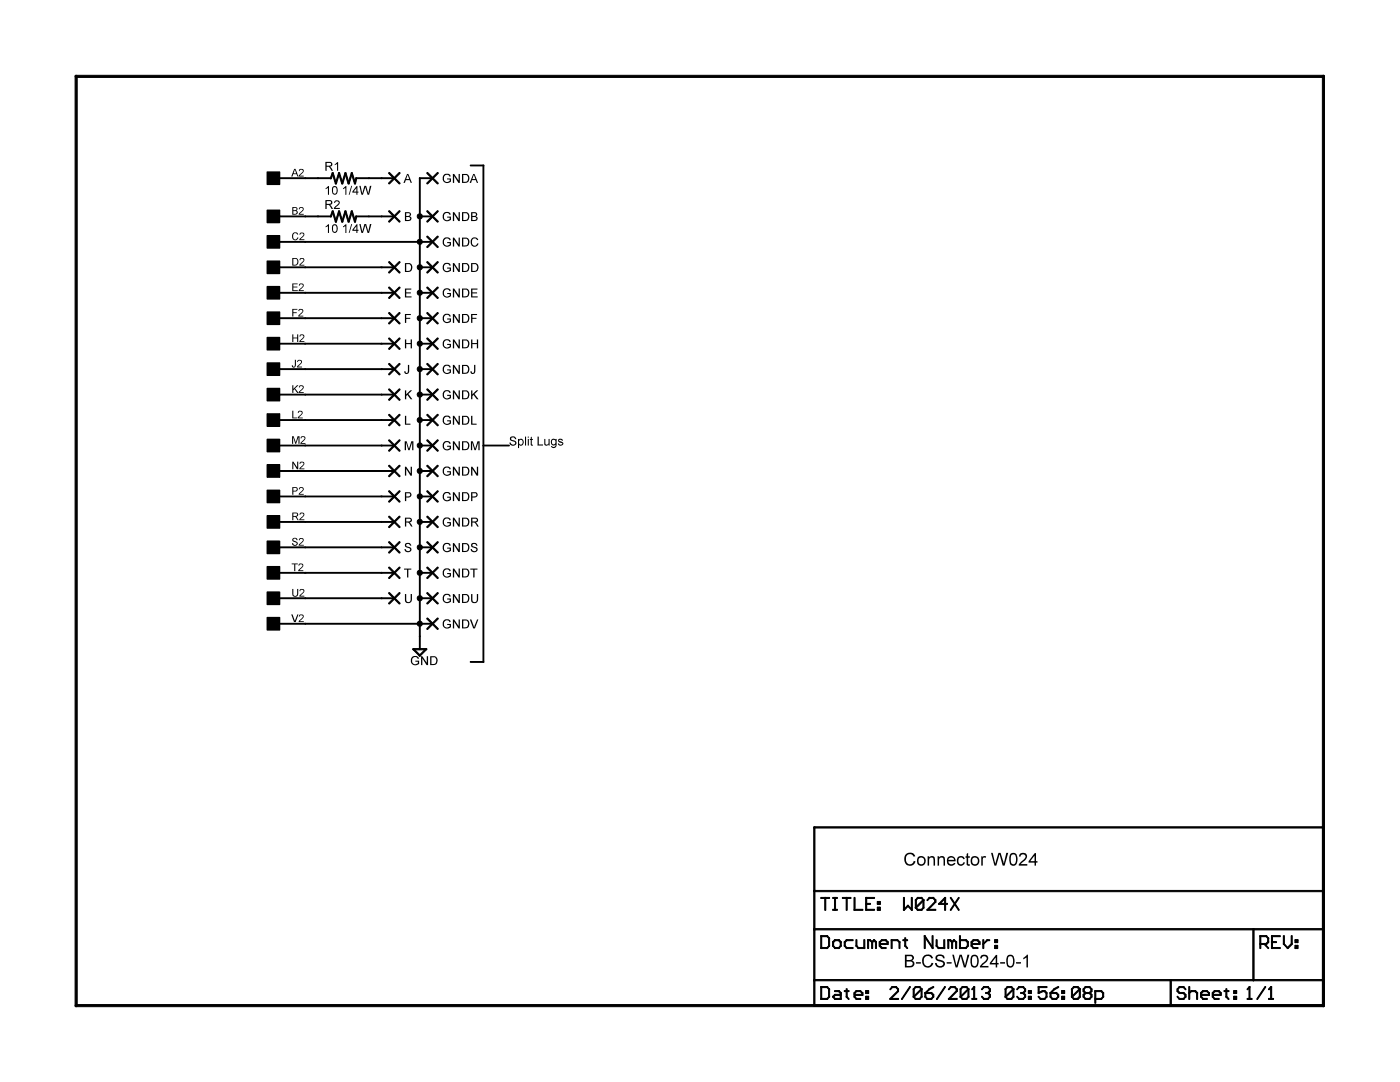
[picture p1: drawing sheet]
<?xml version="1.0" encoding="utf-8"?>
<!DOCTYPE eagle SYSTEM "eagle.dtd">
<eagle version="6.6.0">
<drawing>
<settings>
<setting alwaysvectorfont="no"/>
<setting verticaltext="up"/>
</settings>
<grid distance="0.1" unitdist="inch" unit="inch" style="lines" multiple="1" display="no" altdistance="0.01" altunitdist="inch" altunit="inch"/>
<schematic xreflabel="%F%N/%S.%C%R" xrefpart="/%S.%C%R">
<libraries>
<library name="frames">
<symbols>
<symbol name="LETTER_L">
<frame x1="0" y1="0" x2="248.92" y2="185.42" columns="12" rows="17" layer="94" border-left="no" border-top="no" border-right="no" border-bottom="no"/>
</symbol>
<symbol name="DOCFIELD">
<wire x1="0" y1="0" x2="71.12" y2="0" width="0.1016" layer="94"/>
<wire x1="101.6" y1="15.24" x2="87.63" y2="15.24" width="0.1016" layer="94"/>
<wire x1="0" y1="0" x2="0" y2="5.08" width="0.1016" layer="94"/>
<wire x1="0" y1="5.08" x2="71.12" y2="5.08" width="0.1016" layer="94"/>
<wire x1="0" y1="5.08" x2="0" y2="15.24" width="0.1016" layer="94"/>
<wire x1="101.6" y1="15.24" x2="101.6" y2="5.08" width="0.1016" layer="94"/>
<wire x1="71.12" y1="5.08" x2="71.12" y2="0" width="0.1016" layer="94"/>
<wire x1="71.12" y1="5.08" x2="87.63" y2="5.08" width="0.1016" layer="94"/>
<wire x1="71.12" y1="0" x2="101.6" y2="0" width="0.1016" layer="94"/>
<wire x1="87.63" y1="15.24" x2="87.63" y2="5.08" width="0.1016" layer="94"/>
<wire x1="87.63" y1="15.24" x2="0" y2="15.24" width="0.1016" layer="94"/>
<wire x1="87.63" y1="5.08" x2="101.6" y2="5.08" width="0.1016" layer="94"/>
<wire x1="101.6" y1="5.08" x2="101.6" y2="0" width="0.1016" layer="94"/>
<wire x1="0" y1="15.24" x2="0" y2="22.86" width="0.1016" layer="94"/>
<wire x1="101.6" y1="35.56" x2="0" y2="35.56" width="0.1016" layer="94"/>
<wire x1="101.6" y1="35.56" x2="101.6" y2="22.86" width="0.1016" layer="94"/>
<wire x1="0" y1="22.86" x2="101.6" y2="22.86" width="0.1016" layer="94"/>
<wire x1="0" y1="22.86" x2="0" y2="35.56" width="0.1016" layer="94"/>
<wire x1="101.6" y1="22.86" x2="101.6" y2="15.24" width="0.1016" layer="94"/>
<text x="1.27" y="1.27" size="2.54" layer="94">Date:</text>
<text x="12.7" y="1.27" size="2.54" layer="94">&gt;LAST_DATE_TIME</text>
<text x="72.39" y="1.27" size="2.54" layer="94">Sheet:</text>
<text x="86.36" y="1.27" size="2.54" layer="94">&gt;SHEET</text>
<text x="88.9" y="11.43" size="2.54" layer="94">REV:</text>
<text x="1.27" y="19.05" size="2.54" layer="94">TITLE:</text>
<text x="1.27" y="11.43" size="2.54" layer="94">Document Number:</text>
<text x="17.78" y="19.05" size="2.54" layer="94">&gt;DRAWING_NAME</text>
</symbol>
</symbols>
<devicesets>
<deviceset name="LETTER_L" prefix="FRAME" uservalue="yes">
<gates>
<gate name="G$1" symbol="LETTER_L" x="0" y="0"/>
<gate name="G$2" symbol="DOCFIELD" x="147.32" y="0" addlevel="must"/>
</gates>
<devices>
<device name="">
<technologies>
<technology name=""/>
</technologies>
</device>
</devices>
</deviceset>
</devicesets>
</library>
<library name="dec-con">
<symbols>
<symbol name="EDGE-RIGHT">
<rectangle x1="-5.08" y1="-1.27" x2="-2.54" y2="1.27" layer="94"/>
<pin name="1" x="2.54" y="0" visible="pad" length="middle" rot="R180"/>
</symbol>
<symbol name="PAD">
<wire x1="-1.016" y1="1.016" x2="1.016" y2="-1.016" width="0.254" layer="94"/>
<wire x1="-1.016" y1="-1.016" x2="1.016" y2="1.016" width="0.254" layer="94"/>
<text x="1.905" y="-0.9525" size="1.778" layer="95">&gt;NAME</text>
<pin name="P" x="-2.54" y="0" visible="off" length="short" direction="pas"/>
</symbol>
</symbols>
<devicesets>
<deviceset name="EDGE-1">
<gates>
<gate name="V2" symbol="EDGE-RIGHT" x="0" y="43.18" addlevel="always" swaplevel="1"/>
<gate name="U2" symbol="EDGE-RIGHT" x="0" y="38.1" addlevel="always" swaplevel="1"/>
<gate name="T2" symbol="EDGE-RIGHT" x="0" y="33.02" addlevel="always" swaplevel="1"/>
<gate name="S2" symbol="EDGE-RIGHT" x="0" y="27.94" addlevel="always" swaplevel="1"/>
<gate name="R2" symbol="EDGE-RIGHT" x="0" y="22.86" addlevel="always" swaplevel="1"/>
<gate name="P2" symbol="EDGE-RIGHT" x="0" y="17.78" addlevel="always" swaplevel="1"/>
<gate name="N2" symbol="EDGE-RIGHT" x="0" y="12.7" addlevel="always" swaplevel="1"/>
<gate name="M2" symbol="EDGE-RIGHT" x="0" y="7.62" addlevel="always" swaplevel="1"/>
<gate name="L2" symbol="EDGE-RIGHT" x="0" y="2.54" addlevel="always" swaplevel="1"/>
<gate name="K2" symbol="EDGE-RIGHT" x="0" y="-2.54" addlevel="always" swaplevel="1"/>
<gate name="J2" symbol="EDGE-RIGHT" x="0" y="-7.62" addlevel="always" swaplevel="1"/>
<gate name="H2" symbol="EDGE-RIGHT" x="0" y="-12.7" addlevel="always" swaplevel="1"/>
<gate name="F2" symbol="EDGE-RIGHT" x="0" y="-17.78" addlevel="always" swaplevel="1"/>
<gate name="E2" symbol="EDGE-RIGHT" x="0" y="-22.86" addlevel="always" swaplevel="1"/>
<gate name="D2" symbol="EDGE-RIGHT" x="0" y="-27.94" addlevel="always" swaplevel="1"/>
<gate name="C2" symbol="EDGE-RIGHT" x="0" y="-33.02" addlevel="always" swaplevel="1"/>
<gate name="B2" symbol="EDGE-RIGHT" x="0" y="-38.1" addlevel="always" swaplevel="1"/>
<gate name="A2" symbol="EDGE-RIGHT" x="0" y="-43.18" addlevel="always" swaplevel="1"/>
</gates>
<devices>
<device name="" package="EDGE-CON1">
<connects>
<connect gate="A2" pin="1" pad="A2"/>
<connect gate="B2" pin="1" pad="B2"/>
<connect gate="C2" pin="1" pad="C2"/>
<connect gate="D2" pin="1" pad="D2"/>
<connect gate="E2" pin="1" pad="E2"/>
<connect gate="F2" pin="1" pad="F2"/>
<connect gate="H2" pin="1" pad="H2"/>
<connect gate="J2" pin="1" pad="J2"/>
<connect gate="K2" pin="1" pad="K2"/>
<connect gate="L2" pin="1" pad="L2"/>
<connect gate="M2" pin="1" pad="M2"/>
<connect gate="N2" pin="1" pad="N2"/>
<connect gate="P2" pin="1" pad="P2"/>
<connect gate="R2" pin="1" pad="R2"/>
<connect gate="S2" pin="1" pad="S2"/>
<connect gate="T2" pin="1" pad="T2"/>
<connect gate="U2" pin="1" pad="U2"/>
<connect gate="V2" pin="1" pad="V2"/>
</connects>
<technologies>
<technology name=""/>
</technologies>
</device>
</devices>
</deviceset>
<deviceset name="PAD" prefix="PAD">
<gates>
<gate name="G$1" symbol="PAD" x="2.54" y="0"/>
</gates>
<devices>
<device name="-0240" package="0240">
<connects>
<connect gate="G$1" pin="P" pad="P$1"/>
</connects>
<technologies>
<technology name=""/>
</technologies>
</device>
<device name="-0280" package="0280">
<connects>
<connect gate="G$1" pin="P" pad="P$1"/>
</connects>
<technologies>
<technology name=""/>
</technologies>
</device>
<device name="-0320" package="0320">
<connects>
<connect gate="G$1" pin="P" pad="P$1"/>
</connects>
<technologies>
<technology name=""/>
</technologies>
</device>
<device name="-0360" package="0360">
<connects>
<connect gate="G$1" pin="P" pad="P$1"/>
</connects>
<technologies>
<technology name=""/>
</technologies>
</device>
<device name="-0420" package="0420">
<connects>
<connect gate="G$1" pin="P" pad="P$1"/>
</connects>
<technologies>
<technology name=""/>
</technologies>
</device>
<device name="-0465" package="0465">
<connects>
<connect gate="G$1" pin="P" pad="P$1"/>
</connects>
<technologies>
<technology name=""/>
</technologies>
</device>
<device name="-0520" package="0520">
<connects>
<connect gate="G$1" pin="P" pad="P$1"/>
</connects>
<technologies>
<technology name=""/>
</technologies>
</device>
<device name="-0550" package="0550">
<connects>
<connect gate="G$1" pin="P" pad="P$1"/>
</connects>
<technologies>
<technology name=""/>
</technologies>
</device>
<device name="-0595" package="0595">
<connects>
<connect gate="G$1" pin="P" pad="P$1"/>
</connects>
<technologies>
<technology name=""/>
</technologies>
</device>
<device name="-0635" package="0635">
<connects>
<connect gate="G$1" pin="P" pad="P$1"/>
</connects>
<technologies>
<technology name=""/>
</technologies>
</device>
<device name="-0670" package="0670">
<connects>
<connect gate="G$1" pin="P" pad="P$1"/>
</connects>
<technologies>
<technology name=""/>
</technologies>
</device>
<device name="-0730" package="0730">
<connects>
<connect gate="G$1" pin="P" pad="P$1"/>
</connects>
<technologies>
<technology name=""/>
</technologies>
</device>
<device name="-0760" package="0760">
<connects>
<connect gate="G$1" pin="P" pad="P$1"/>
</connects>
<technologies>
<technology name=""/>
</technologies>
</device>
<device name="-0820" package="0820">
<connects>
<connect gate="G$1" pin="P" pad="P$1"/>
</connects>
<technologies>
<technology name=""/>
</technologies>
</device>
</devices>
</deviceset>
</devicesets>
</library>
<library name="rcl">
<symbols>
<symbol name="R-US">
<wire x1="-2.54" y1="0" x2="-2.159" y2="1.016" width="0.2032" layer="94"/>
<wire x1="-2.159" y1="1.016" x2="-1.524" y2="-1.016" width="0.2032" layer="94"/>
<wire x1="-1.524" y1="-1.016" x2="-0.889" y2="1.016" width="0.2032" layer="94"/>
<wire x1="-0.889" y1="1.016" x2="-0.254" y2="-1.016" width="0.2032" layer="94"/>
<wire x1="-0.254" y1="-1.016" x2="0.381" y2="1.016" width="0.2032" layer="94"/>
<wire x1="0.381" y1="1.016" x2="1.016" y2="-1.016" width="0.2032" layer="94"/>
<wire x1="1.016" y1="-1.016" x2="1.651" y2="1.016" width="0.2032" layer="94"/>
<wire x1="1.651" y1="1.016" x2="2.286" y2="-1.016" width="0.2032" layer="94"/>
<wire x1="2.286" y1="-1.016" x2="2.54" y2="0" width="0.2032" layer="94"/>
<text x="-3.81" y="1.4986" size="1.778" layer="95">&gt;NAME</text>
<text x="-3.81" y="-3.302" size="1.778" layer="96">&gt;VALUE</text>
<pin name="2" x="5.08" y="0" visible="off" length="short" direction="pas" swaplevel="1" rot="R180"/>
<pin name="1" x="-5.08" y="0" visible="off" length="short" direction="pas" swaplevel="1"/>
</symbol>
</symbols>
<devicesets>
<deviceset name="R-US_" prefix="R" uservalue="yes">
<gates>
<gate name="G$1" symbol="R-US" x="0" y="0"/>
</gates>
<devices>
<device name="R0402" package="R0402">
<connects>
<connect gate="G$1" pin="1" pad="1"/>
<connect gate="G$1" pin="2" pad="2"/>
</connects>
<technologies>
<technology name=""/>
</technologies>
</device>
<device name="R0603" package="R0603">
<connects>
<connect gate="G$1" pin="1" pad="1"/>
<connect gate="G$1" pin="2" pad="2"/>
</connects>
<technologies>
<technology name=""/>
</technologies>
</device>
<device name="R0805" package="R0805">
<connects>
<connect gate="G$1" pin="1" pad="1"/>
<connect gate="G$1" pin="2" pad="2"/>
</connects>
<technologies>
<technology name=""/>
</technologies>
</device>
<device name="R0805W" package="R0805W">
<connects>
<connect gate="G$1" pin="1" pad="1"/>
<connect gate="G$1" pin="2" pad="2"/>
</connects>
<technologies>
<technology name=""/>
</technologies>
</device>
<device name="R1005" package="R1005">
<connects>
<connect gate="G$1" pin="1" pad="1"/>
<connect gate="G$1" pin="2" pad="2"/>
</connects>
<technologies>
<technology name=""/>
</technologies>
</device>
<device name="R1206" package="R1206">
<connects>
<connect gate="G$1" pin="1" pad="1"/>
<connect gate="G$1" pin="2" pad="2"/>
</connects>
<technologies>
<technology name=""/>
</technologies>
</device>
<device name="R1206W" package="R1206W">
<connects>
<connect gate="G$1" pin="1" pad="1"/>
<connect gate="G$1" pin="2" pad="2"/>
</connects>
<technologies>
<technology name=""/>
</technologies>
</device>
<device name="R1210" package="R1210">
<connects>
<connect gate="G$1" pin="1" pad="1"/>
<connect gate="G$1" pin="2" pad="2"/>
</connects>
<technologies>
<technology name=""/>
</technologies>
</device>
<device name="R1210W" package="R1210W">
<connects>
<connect gate="G$1" pin="1" pad="1"/>
<connect gate="G$1" pin="2" pad="2"/>
</connects>
<technologies>
<technology name=""/>
</technologies>
</device>
<device name="R2010" package="R2010">
<connects>
<connect gate="G$1" pin="1" pad="1"/>
<connect gate="G$1" pin="2" pad="2"/>
</connects>
<technologies>
<technology name=""/>
</technologies>
</device>
<device name="R2010W" package="R2010W">
<connects>
<connect gate="G$1" pin="1" pad="1"/>
<connect gate="G$1" pin="2" pad="2"/>
</connects>
<technologies>
<technology name=""/>
</technologies>
</device>
<device name="R2012" package="R2012">
<connects>
<connect gate="G$1" pin="1" pad="1"/>
<connect gate="G$1" pin="2" pad="2"/>
</connects>
<technologies>
<technology name=""/>
</technologies>
</device>
<device name="R2012W" package="R2012W">
<connects>
<connect gate="G$1" pin="1" pad="1"/>
<connect gate="G$1" pin="2" pad="2"/>
</connects>
<technologies>
<technology name=""/>
</technologies>
</device>
<device name="R2512" package="R2512">
<connects>
<connect gate="G$1" pin="1" pad="1"/>
<connect gate="G$1" pin="2" pad="2"/>
</connects>
<technologies>
<technology name=""/>
</technologies>
</device>
<device name="R2512W" package="R2512W">
<connects>
<connect gate="G$1" pin="1" pad="1"/>
<connect gate="G$1" pin="2" pad="2"/>
</connects>
<technologies>
<technology name=""/>
</technologies>
</device>
<device name="R3216" package="R3216">
<connects>
<connect gate="G$1" pin="1" pad="1"/>
<connect gate="G$1" pin="2" pad="2"/>
</connects>
<technologies>
<technology name=""/>
</technologies>
</device>
<device name="R3216W" package="R3216W">
<connects>
<connect gate="G$1" pin="1" pad="1"/>
<connect gate="G$1" pin="2" pad="2"/>
</connects>
<technologies>
<technology name=""/>
</technologies>
</device>
<device name="R3225" package="R3225">
<connects>
<connect gate="G$1" pin="1" pad="1"/>
<connect gate="G$1" pin="2" pad="2"/>
</connects>
<technologies>
<technology name=""/>
</technologies>
</device>
<device name="R3225W" package="R3225W">
<connects>
<connect gate="G$1" pin="1" pad="1"/>
<connect gate="G$1" pin="2" pad="2"/>
</connects>
<technologies>
<technology name=""/>
</technologies>
</device>
<device name="R5025" package="R5025">
<connects>
<connect gate="G$1" pin="1" pad="1"/>
<connect gate="G$1" pin="2" pad="2"/>
</connects>
<technologies>
<technology name=""/>
</technologies>
</device>
<device name="R5025W" package="R5025W">
<connects>
<connect gate="G$1" pin="1" pad="1"/>
<connect gate="G$1" pin="2" pad="2"/>
</connects>
<technologies>
<technology name=""/>
</technologies>
</device>
<device name="R6332" package="R6332">
<connects>
<connect gate="G$1" pin="1" pad="1"/>
<connect gate="G$1" pin="2" pad="2"/>
</connects>
<technologies>
<technology name=""/>
</technologies>
</device>
<device name="R6332W" package="R6332W">
<connects>
<connect gate="G$1" pin="1" pad="1"/>
<connect gate="G$1" pin="2" pad="2"/>
</connects>
<technologies>
<technology name=""/>
</technologies>
</device>
<device name="M0805" package="M0805">
<connects>
<connect gate="G$1" pin="1" pad="1"/>
<connect gate="G$1" pin="2" pad="2"/>
</connects>
<technologies>
<technology name=""/>
</technologies>
</device>
<device name="M1206" package="M1206">
<connects>
<connect gate="G$1" pin="1" pad="1"/>
<connect gate="G$1" pin="2" pad="2"/>
</connects>
<technologies>
<technology name=""/>
</technologies>
</device>
<device name="M1406" package="M1406">
<connects>
<connect gate="G$1" pin="1" pad="1"/>
<connect gate="G$1" pin="2" pad="2"/>
</connects>
<technologies>
<technology name=""/>
</technologies>
</device>
<device name="M2012" package="M2012">
<connects>
<connect gate="G$1" pin="1" pad="1"/>
<connect gate="G$1" pin="2" pad="2"/>
</connects>
<technologies>
<technology name=""/>
</technologies>
</device>
<device name="M2309" package="M2309">
<connects>
<connect gate="G$1" pin="1" pad="1"/>
<connect gate="G$1" pin="2" pad="2"/>
</connects>
<technologies>
<technology name=""/>
</technologies>
</device>
<device name="M3216" package="M3216">
<connects>
<connect gate="G$1" pin="1" pad="1"/>
<connect gate="G$1" pin="2" pad="2"/>
</connects>
<technologies>
<technology name=""/>
</technologies>
</device>
<device name="M3516" package="M3516">
<connects>
<connect gate="G$1" pin="1" pad="1"/>
<connect gate="G$1" pin="2" pad="2"/>
</connects>
<technologies>
<technology name=""/>
</technologies>
</device>
<device name="M5923" package="M5923">
<connects>
<connect gate="G$1" pin="1" pad="1"/>
<connect gate="G$1" pin="2" pad="2"/>
</connects>
<technologies>
<technology name=""/>
</technologies>
</device>
<device name="0204/5" package="0204/5">
<connects>
<connect gate="G$1" pin="1" pad="1"/>
<connect gate="G$1" pin="2" pad="2"/>
</connects>
<technologies>
<technology name=""/>
</technologies>
</device>
<device name="0204/7" package="0204/7">
<connects>
<connect gate="G$1" pin="1" pad="1"/>
<connect gate="G$1" pin="2" pad="2"/>
</connects>
<technologies>
<technology name=""/>
</technologies>
</device>
<device name="0207/10" package="0207/10">
<connects>
<connect gate="G$1" pin="1" pad="1"/>
<connect gate="G$1" pin="2" pad="2"/>
</connects>
<technologies>
<technology name=""/>
</technologies>
</device>
<device name="0207/12" package="0207/12">
<connects>
<connect gate="G$1" pin="1" pad="1"/>
<connect gate="G$1" pin="2" pad="2"/>
</connects>
<technologies>
<technology name=""/>
</technologies>
</device>
<device name="0207/15" package="0207/15">
<connects>
<connect gate="G$1" pin="1" pad="1"/>
<connect gate="G$1" pin="2" pad="2"/>
</connects>
<technologies>
<technology name=""/>
</technologies>
</device>
<device name="0207/2V" package="0207/2V">
<connects>
<connect gate="G$1" pin="1" pad="1"/>
<connect gate="G$1" pin="2" pad="2"/>
</connects>
<technologies>
<technology name=""/>
</technologies>
</device>
<device name="0207/5V" package="0207/5V">
<connects>
<connect gate="G$1" pin="1" pad="1"/>
<connect gate="G$1" pin="2" pad="2"/>
</connects>
<technologies>
<technology name=""/>
</technologies>
</device>
<device name="0207/7" package="0207/7">
<connects>
<connect gate="G$1" pin="1" pad="1"/>
<connect gate="G$1" pin="2" pad="2"/>
</connects>
<technologies>
<technology name=""/>
</technologies>
</device>
<device name="0309/10" package="0309/10">
<connects>
<connect gate="G$1" pin="1" pad="1"/>
<connect gate="G$1" pin="2" pad="2"/>
</connects>
<technologies>
<technology name=""/>
</technologies>
</device>
<device name="0309/12" package="0309/12">
<connects>
<connect gate="G$1" pin="1" pad="1"/>
<connect gate="G$1" pin="2" pad="2"/>
</connects>
<technologies>
<technology name=""/>
</technologies>
</device>
<device name="0411/12" package="0411/12">
<connects>
<connect gate="G$1" pin="1" pad="1"/>
<connect gate="G$1" pin="2" pad="2"/>
</connects>
<technologies>
<technology name=""/>
</technologies>
</device>
<device name="0411/15" package="0411/15">
<connects>
<connect gate="G$1" pin="1" pad="1"/>
<connect gate="G$1" pin="2" pad="2"/>
</connects>
<technologies>
<technology name=""/>
</technologies>
</device>
<device name="0411/3V" package="0411V">
<connects>
<connect gate="G$1" pin="1" pad="1"/>
<connect gate="G$1" pin="2" pad="2"/>
</connects>
<technologies>
<technology name=""/>
</technologies>
</device>
<device name="0414/15" package="0414/15">
<connects>
<connect gate="G$1" pin="1" pad="1"/>
<connect gate="G$1" pin="2" pad="2"/>
</connects>
<technologies>
<technology name=""/>
</technologies>
</device>
<device name="0414/5V" package="0414V">
<connects>
<connect gate="G$1" pin="1" pad="1"/>
<connect gate="G$1" pin="2" pad="2"/>
</connects>
<technologies>
<technology name=""/>
</technologies>
</device>
<device name="0617/17" package="0617/17">
<connects>
<connect gate="G$1" pin="1" pad="1"/>
<connect gate="G$1" pin="2" pad="2"/>
</connects>
<technologies>
<technology name=""/>
</technologies>
</device>
<device name="0617/22" package="0617/22">
<connects>
<connect gate="G$1" pin="1" pad="1"/>
<connect gate="G$1" pin="2" pad="2"/>
</connects>
<technologies>
<technology name=""/>
</technologies>
</device>
<device name="0617/5V" package="0617V">
<connects>
<connect gate="G$1" pin="1" pad="1"/>
<connect gate="G$1" pin="2" pad="2"/>
</connects>
<technologies>
<technology name=""/>
</technologies>
</device>
<device name="0922/22" package="0922/22">
<connects>
<connect gate="G$1" pin="1" pad="1"/>
<connect gate="G$1" pin="2" pad="2"/>
</connects>
<technologies>
<technology name=""/>
</technologies>
</device>
<device name="0613/5V" package="P0613V">
<connects>
<connect gate="G$1" pin="1" pad="1"/>
<connect gate="G$1" pin="2" pad="2"/>
</connects>
<technologies>
<technology name=""/>
</technologies>
</device>
<device name="0613/15" package="P0613/15">
<connects>
<connect gate="G$1" pin="1" pad="1"/>
<connect gate="G$1" pin="2" pad="2"/>
</connects>
<technologies>
<technology name=""/>
</technologies>
</device>
<device name="0817/22" package="P0817/22">
<connects>
<connect gate="G$1" pin="1" pad="1"/>
<connect gate="G$1" pin="2" pad="2"/>
</connects>
<technologies>
<technology name=""/>
</technologies>
</device>
<device name="0817/7V" package="P0817V">
<connects>
<connect gate="G$1" pin="1" pad="1"/>
<connect gate="G$1" pin="2" pad="2"/>
</connects>
<technologies>
<technology name=""/>
</technologies>
</device>
<device name="V234/12" package="V234/12">
<connects>
<connect gate="G$1" pin="1" pad="1"/>
<connect gate="G$1" pin="2" pad="2"/>
</connects>
<technologies>
<technology name=""/>
</technologies>
</device>
<device name="V235/17" package="V235/17">
<connects>
<connect gate="G$1" pin="1" pad="1"/>
<connect gate="G$1" pin="2" pad="2"/>
</connects>
<technologies>
<technology name=""/>
</technologies>
</device>
<device name="V526-0" package="V526-0">
<connects>
<connect gate="G$1" pin="1" pad="1"/>
<connect gate="G$1" pin="2" pad="2"/>
</connects>
<technologies>
<technology name=""/>
</technologies>
</device>
<device name="MELF0102AX" package="MINI_MELF-0102AX">
<connects>
<connect gate="G$1" pin="1" pad="1"/>
<connect gate="G$1" pin="2" pad="2"/>
</connects>
<technologies>
<technology name=""/>
</technologies>
</device>
<device name="0922V" package="0922V">
<connects>
<connect gate="G$1" pin="1" pad="1"/>
<connect gate="G$1" pin="2" pad="2"/>
</connects>
<technologies>
<technology name=""/>
</technologies>
</device>
<device name="MELF0102R" package="MINI_MELF-0102R">
<connects>
<connect gate="G$1" pin="1" pad="1"/>
<connect gate="G$1" pin="2" pad="2"/>
</connects>
<technologies>
<technology name=""/>
</technologies>
</device>
<device name="MELF0102W" package="MINI_MELF-0102W">
<connects>
<connect gate="G$1" pin="1" pad="1"/>
<connect gate="G$1" pin="2" pad="2"/>
</connects>
<technologies>
<technology name=""/>
</technologies>
</device>
<device name="MELF0204R" package="MINI_MELF-0204R">
<connects>
<connect gate="G$1" pin="1" pad="1"/>
<connect gate="G$1" pin="2" pad="2"/>
</connects>
<technologies>
<technology name=""/>
</technologies>
</device>
<device name="MELF0204W" package="MINI_MELF-0204W">
<connects>
<connect gate="G$1" pin="1" pad="1"/>
<connect gate="G$1" pin="2" pad="2"/>
</connects>
<technologies>
<technology name=""/>
</technologies>
</device>
<device name="MELF0207R" package="MINI_MELF-0207R">
<connects>
<connect gate="G$1" pin="1" pad="1"/>
<connect gate="G$1" pin="2" pad="2"/>
</connects>
<technologies>
<technology name=""/>
</technologies>
</device>
<device name="MELF0207W" package="MINI_MELF-0207W">
<connects>
<connect gate="G$1" pin="1" pad="1"/>
<connect gate="G$1" pin="2" pad="2"/>
</connects>
<technologies>
<technology name=""/>
</technologies>
</device>
<device name="RDH/15" package="RDH/15">
<connects>
<connect gate="G$1" pin="1" pad="1"/>
<connect gate="G$1" pin="2" pad="2"/>
</connects>
<technologies>
<technology name=""/>
</technologies>
</device>
<device name="0204/2V" package="0204V">
<connects>
<connect gate="G$1" pin="1" pad="1"/>
<connect gate="G$1" pin="2" pad="2"/>
</connects>
<technologies>
<technology name=""/>
</technologies>
</device>
<device name="0309/V" package="0309V">
<connects>
<connect gate="G$1" pin="1" pad="1"/>
<connect gate="G$1" pin="2" pad="2"/>
</connects>
<technologies>
<technology name=""/>
</technologies>
</device>
<device name="R0201" package="R0201">
<connects>
<connect gate="G$1" pin="1" pad="1"/>
<connect gate="G$1" pin="2" pad="2"/>
</connects>
<technologies>
<technology name=""/>
</technologies>
</device>
<device name="VMTA55" package="VMTA55">
<connects>
<connect gate="G$1" pin="1" pad="1"/>
<connect gate="G$1" pin="2" pad="2"/>
</connects>
<technologies>
<technology name=""/>
</technologies>
</device>
<device name="VMTB60" package="VMTB60">
<connects>
<connect gate="G$1" pin="1" pad="1"/>
<connect gate="G$1" pin="2" pad="2"/>
</connects>
<technologies>
<technology name=""/>
</technologies>
</device>
<device name="VTA52" package="VTA52">
<connects>
<connect gate="G$1" pin="1" pad="1"/>
<connect gate="G$1" pin="2" pad="2"/>
</connects>
<technologies>
<technology name=""/>
</technologies>
</device>
<device name="VTA53" package="VTA53">
<connects>
<connect gate="G$1" pin="1" pad="1"/>
<connect gate="G$1" pin="2" pad="2"/>
</connects>
<technologies>
<technology name=""/>
</technologies>
</device>
<device name="VTA54" package="VTA54">
<connects>
<connect gate="G$1" pin="1" pad="1"/>
<connect gate="G$1" pin="2" pad="2"/>
</connects>
<technologies>
<technology name=""/>
</technologies>
</device>
<device name="VTA55" package="VTA55">
<connects>
<connect gate="G$1" pin="1" pad="1"/>
<connect gate="G$1" pin="2" pad="2"/>
</connects>
<technologies>
<technology name=""/>
</technologies>
</device>
<device name="VTA56" package="VTA56">
<connects>
<connect gate="G$1" pin="1" pad="1"/>
<connect gate="G$1" pin="2" pad="2"/>
</connects>
<technologies>
<technology name=""/>
</technologies>
</device>
<device name="R4527" package="R4527">
<connects>
<connect gate="G$1" pin="1" pad="1"/>
<connect gate="G$1" pin="2" pad="2"/>
</connects>
<technologies>
<technology name=""/>
</technologies>
</device>
<device name="WSC0001" package="WSC0001">
<connects>
<connect gate="G$1" pin="1" pad="1"/>
<connect gate="G$1" pin="2" pad="2"/>
</connects>
<technologies>
<technology name=""/>
</technologies>
</device>
<device name="WSC0002" package="WSC0002">
<connects>
<connect gate="G$1" pin="1" pad="1"/>
<connect gate="G$1" pin="2" pad="2"/>
</connects>
<technologies>
<technology name=""/>
</technologies>
</device>
<device name="WSC01/2" package="WSC01/2">
<connects>
<connect gate="G$1" pin="1" pad="1"/>
<connect gate="G$1" pin="2" pad="2"/>
</connects>
<technologies>
<technology name=""/>
</technologies>
</device>
<device name="WSC2515" package="WSC2515">
<connects>
<connect gate="G$1" pin="1" pad="1"/>
<connect gate="G$1" pin="2" pad="2"/>
</connects>
<technologies>
<technology name=""/>
</technologies>
</device>
<device name="WSC4527" package="WSC4527">
<connects>
<connect gate="G$1" pin="1" pad="1"/>
<connect gate="G$1" pin="2" pad="2"/>
</connects>
<technologies>
<technology name=""/>
</technologies>
</device>
<device name="WSC6927" package="WSC6927">
<connects>
<connect gate="G$1" pin="1" pad="1"/>
<connect gate="G$1" pin="2" pad="2"/>
</connects>
<technologies>
<technology name=""/>
</technologies>
</device>
<device name="R1218" package="R1218">
<connects>
<connect gate="G$1" pin="1" pad="1"/>
<connect gate="G$1" pin="2" pad="2"/>
</connects>
<technologies>
<technology name=""/>
</technologies>
</device>
<device name="1812X7R" package="1812X7R">
<connects>
<connect gate="G$1" pin="1" pad="1"/>
<connect gate="G$1" pin="2" pad="2"/>
</connects>
<technologies>
<technology name=""/>
</technologies>
</device>
</devices>
</deviceset>
</devicesets>
</library>
<library name="supply2">
<symbols>
<symbol name="GND">
<wire x1="-1.27" y1="0" x2="1.27" y2="0" width="0.254" layer="94"/>
<wire x1="1.27" y1="0" x2="0" y2="-1.27" width="0.254" layer="94"/>
<wire x1="0" y1="-1.27" x2="-1.27" y2="0" width="0.254" layer="94"/>
<text x="-1.905" y="-3.175" size="1.778" layer="96">&gt;VALUE</text>
<pin name="GND" x="0" y="2.54" visible="off" length="short" direction="sup" rot="R270"/>
</symbol>
</symbols>
<devicesets>
<deviceset name="GND" prefix="SUPPLY">
<gates>
<gate name="GND" symbol="GND" x="0" y="0"/>
</gates>
<devices>
<device name="">
<technologies>
<technology name=""/>
</technologies>
</device>
</devices>
</deviceset>
</devicesets>
</library>
</libraries>
<attributes>
</attributes>
<variantdefs>
</variantdefs>
<classes>
<class number="0" name="default" width="0" drill="0">
</class>
<class number="1" name="Supply" width="0.8128" drill="0">
</class>
</classes>
<parts>
<part name="FRAME1" library="frames" deviceset="LETTER_L" device=""/>
<part name="U$2" library="dec-con" deviceset="EDGE-1" device=""/>
<part name="GNDC" library="dec-con" deviceset="PAD" device="-0465"/>
<part name="D" library="dec-con" deviceset="PAD" device="-0465"/>
<part name="GNDD" library="dec-con" deviceset="PAD" device="-0465"/>
<part name="E" library="dec-con" deviceset="PAD" device="-0465"/>
<part name="F" library="dec-con" deviceset="PAD" device="-0465"/>
<part name="H" library="dec-con" deviceset="PAD" device="-0465"/>
<part name="J" library="dec-con" deviceset="PAD" device="-0465"/>
<part name="K" library="dec-con" deviceset="PAD" device="-0465"/>
<part name="L" library="dec-con" deviceset="PAD" device="-0465"/>
<part name="M" library="dec-con" deviceset="PAD" device="-0465"/>
<part name="N" library="dec-con" deviceset="PAD" device="-0465"/>
<part name="P" library="dec-con" deviceset="PAD" device="-0465"/>
<part name="R" library="dec-con" deviceset="PAD" device="-0465"/>
<part name="S" library="dec-con" deviceset="PAD" device="-0465"/>
<part name="T" library="dec-con" deviceset="PAD" device="-0465"/>
<part name="U" library="dec-con" deviceset="PAD" device="-0465"/>
<part name="GNDV" library="dec-con" deviceset="PAD" device="-0465"/>
<part name="R1" library="rcl" deviceset="R-US_" device="0207/10" value="10 1/4W"/>
<part name="R2" library="rcl" deviceset="R-US_" device="0207/10" value="10 1/4W"/>
<part name="A" library="dec-con" deviceset="PAD" device="-0465"/>
<part name="B" library="dec-con" deviceset="PAD" device="-0465"/>
<part name="GNDB" library="dec-con" deviceset="PAD" device="-0465"/>
<part name="GNDA" library="dec-con" deviceset="PAD" device="-0465"/>
<part name="GNDE" library="dec-con" deviceset="PAD" device="-0465"/>
<part name="GNDF" library="dec-con" deviceset="PAD" device="-0465"/>
<part name="GNDH" library="dec-con" deviceset="PAD" device="-0465"/>
<part name="GNDJ" library="dec-con" deviceset="PAD" device="-0465"/>
<part name="GNDK" library="dec-con" deviceset="PAD" device="-0465"/>
<part name="GNDL" library="dec-con" deviceset="PAD" device="-0465"/>
<part name="GNDM" library="dec-con" deviceset="PAD" device="-0465"/>
<part name="GNDN" library="dec-con" deviceset="PAD" device="-0465"/>
<part name="GNDP" library="dec-con" deviceset="PAD" device="-0465"/>
<part name="GNDR" library="dec-con" deviceset="PAD" device="-0465"/>
<part name="GNDS" library="dec-con" deviceset="PAD" device="-0465"/>
<part name="GNDT" library="dec-con" deviceset="PAD" device="-0465"/>
<part name="GNDU" library="dec-con" deviceset="PAD" device="-0465"/>
<part name="V1" library="supply2" deviceset="GND" device=""/>
</parts>
<sheets>
<sheet>
<plain>
<wire x1="78.74" y1="167.64" x2="81.28" y2="167.64" width="0.1524" layer="94"/>
<wire x1="81.28" y1="167.64" x2="81.28" y2="111.76" width="0.1524" layer="94"/>
<wire x1="81.28" y1="111.76" x2="81.28" y2="68.58" width="0.1524" layer="94"/>
<wire x1="81.28" y1="68.58" x2="78.74" y2="68.58" width="0.1524" layer="94"/>
<wire x1="86.36" y1="111.76" x2="81.28" y2="111.76" width="0.1524" layer="94"/>
<text x="165.1" y="27.94" size="2.54" layer="94">Connector W024</text>
<text x="165.1" y="7.62" size="2.54" layer="94">B-CS-W024-0-1</text>
<text x="86.36" y="111.76" size="1.778" layer="94">Split Lugs</text>
</plain>
<instances>
<instance part="FRAME1" gate="G$1" x="0" y="0"/>
<instance part="FRAME1" gate="G$2" x="147.32" y="0"/>
<instance part="U$2" gate="V2" x="43.18" y="76.2"/>
<instance part="U$2" gate="U2" x="43.18" y="81.28"/>
<instance part="U$2" gate="T2" x="43.18" y="86.36"/>
<instance part="U$2" gate="S2" x="43.18" y="91.44"/>
<instance part="U$2" gate="R2" x="43.18" y="96.52"/>
<instance part="U$2" gate="P2" x="43.18" y="101.6"/>
<instance part="U$2" gate="N2" x="43.18" y="106.68"/>
<instance part="U$2" gate="M2" x="43.18" y="111.76"/>
<instance part="U$2" gate="L2" x="43.18" y="116.84"/>
<instance part="U$2" gate="K2" x="43.18" y="121.92"/>
<instance part="U$2" gate="J2" x="43.18" y="127"/>
<instance part="U$2" gate="H2" x="43.18" y="132.08"/>
<instance part="U$2" gate="F2" x="43.18" y="137.16"/>
<instance part="U$2" gate="E2" x="43.18" y="142.24"/>
<instance part="U$2" gate="D2" x="43.18" y="147.32"/>
<instance part="U$2" gate="C2" x="43.18" y="152.4"/>
<instance part="U$2" gate="B2" x="43.18" y="157.48"/>
<instance part="U$2" gate="A2" x="43.18" y="165.1"/>
<instance part="GNDC" gate="G$1" x="71.12" y="152.4"/>
<instance part="D" gate="G$1" x="63.5" y="147.32"/>
<instance part="GNDD" gate="G$1" x="71.12" y="147.32"/>
<instance part="E" gate="G$1" x="63.5" y="142.24"/>
<instance part="F" gate="G$1" x="63.5" y="137.16"/>
<instance part="H" gate="G$1" x="63.5" y="132.08"/>
<instance part="J" gate="G$1" x="63.5" y="127"/>
<instance part="K" gate="G$1" x="63.5" y="121.92"/>
<instance part="L" gate="G$1" x="63.5" y="116.84"/>
<instance part="M" gate="G$1" x="63.5" y="111.76"/>
<instance part="N" gate="G$1" x="63.5" y="106.68"/>
<instance part="P" gate="G$1" x="63.5" y="101.6"/>
<instance part="R" gate="G$1" x="63.5" y="96.52"/>
<instance part="S" gate="G$1" x="63.5" y="91.44"/>
<instance part="T" gate="G$1" x="63.5" y="86.36"/>
<instance part="U" gate="G$1" x="63.5" y="81.28"/>
<instance part="GNDV" gate="G$1" x="71.12" y="76.2"/>
<instance part="R1" gate="G$1" x="53.34" y="165.1"/>
<instance part="R2" gate="G$1" x="53.34" y="157.48"/>
<instance part="A" gate="G$1" x="63.5" y="165.1"/>
<instance part="B" gate="G$1" x="63.5" y="157.48"/>
<instance part="GNDB" gate="G$1" x="71.12" y="157.48"/>
<instance part="GNDA" gate="G$1" x="71.12" y="165.1"/>
<instance part="GNDE" gate="G$1" x="71.12" y="142.24"/>
<instance part="GNDF" gate="G$1" x="71.12" y="137.16"/>
<instance part="GNDH" gate="G$1" x="71.12" y="132.08"/>
<instance part="GNDJ" gate="G$1" x="71.12" y="127"/>
<instance part="GNDK" gate="G$1" x="71.12" y="121.92"/>
<instance part="GNDL" gate="G$1" x="71.12" y="116.84"/>
<instance part="GNDM" gate="G$1" x="71.12" y="111.76"/>
<instance part="GNDN" gate="G$1" x="71.12" y="106.68"/>
<instance part="GNDP" gate="G$1" x="71.12" y="101.6"/>
<instance part="GNDR" gate="G$1" x="71.12" y="96.52"/>
<instance part="GNDS" gate="G$1" x="71.12" y="91.44"/>
<instance part="GNDT" gate="G$1" x="71.12" y="86.36"/>
<instance part="GNDU" gate="G$1" x="71.12" y="81.28"/>
<instance part="V1" gate="GND" x="68.58" y="71.12"/>
</instances>
<busses>
</busses>
<nets>
<net name="N$1" class="1">
<segment>
<wire x1="60.96" y1="142.24" x2="45.72" y2="142.24" width="0.1524" layer="91"/>
<pinref part="U$2" gate="E2" pin="1"/>
<pinref part="E" gate="G$1" pin="P"/>
</segment>
</net>
<net name="N$2" class="1">
<segment>
<wire x1="60.96" y1="132.08" x2="45.72" y2="132.08" width="0.1524" layer="91"/>
<pinref part="U$2" gate="H2" pin="1"/>
<pinref part="H" gate="G$1" pin="P"/>
</segment>
</net>
<net name="N$3" class="1">
<segment>
<wire x1="45.72" y1="121.92" x2="60.96" y2="121.92" width="0.1524" layer="91"/>
<pinref part="U$2" gate="K2" pin="1"/>
<pinref part="K" gate="G$1" pin="P"/>
</segment>
</net>
<net name="N$4" class="1">
<segment>
<wire x1="45.72" y1="111.76" x2="60.96" y2="111.76" width="0.1524" layer="91"/>
<pinref part="U$2" gate="M2" pin="1"/>
<pinref part="M" gate="G$1" pin="P"/>
</segment>
</net>
<net name="N$5" class="1">
<segment>
<wire x1="45.72" y1="101.6" x2="60.96" y2="101.6" width="0.1524" layer="91"/>
<pinref part="U$2" gate="P2" pin="1"/>
<pinref part="P" gate="G$1" pin="P"/>
</segment>
</net>
<net name="N$6" class="1">
<segment>
<wire x1="45.72" y1="91.44" x2="60.96" y2="91.44" width="0.1524" layer="91"/>
<pinref part="U$2" gate="S2" pin="1"/>
<pinref part="S" gate="G$1" pin="P"/>
</segment>
</net>
<net name="N$7" class="1">
<segment>
<wire x1="45.72" y1="86.36" x2="60.96" y2="86.36" width="0.1524" layer="91"/>
<pinref part="U$2" gate="T2" pin="1"/>
<pinref part="T" gate="G$1" pin="P"/>
</segment>
</net>
<net name="N$9" class="0">
<segment>
<wire x1="60.96" y1="147.32" x2="45.72" y2="147.32" width="0.1524" layer="91"/>
<pinref part="U$2" gate="D2" pin="1"/>
<pinref part="D" gate="G$1" pin="P"/>
</segment>
</net>
<net name="N$10" class="0">
<segment>
<wire x1="45.72" y1="157.48" x2="48.26" y2="157.48" width="0.1524" layer="91"/>
<pinref part="U$2" gate="B2" pin="1"/>
<pinref part="R2" gate="G$1" pin="1"/>
</segment>
</net>
<net name="N$11" class="0">
<segment>
<wire x1="45.72" y1="165.1" x2="48.26" y2="165.1" width="0.1524" layer="91"/>
<pinref part="U$2" gate="A2" pin="1"/>
<pinref part="R1" gate="G$1" pin="1"/>
</segment>
</net>
<net name="N$12" class="0">
<segment>
<wire x1="58.42" y1="165.1" x2="60.96" y2="165.1" width="0.1524" layer="91"/>
<pinref part="R1" gate="G$1" pin="2"/>
<pinref part="A" gate="G$1" pin="P"/>
</segment>
</net>
<net name="N$13" class="0">
<segment>
<wire x1="58.42" y1="157.48" x2="60.96" y2="157.48" width="0.1524" layer="91"/>
<pinref part="R2" gate="G$1" pin="2"/>
<pinref part="B" gate="G$1" pin="P"/>
</segment>
</net>
<net name="N$15" class="1">
<segment>
<wire x1="45.72" y1="137.16" x2="60.96" y2="137.16" width="0.1524" layer="91"/>
<pinref part="F" gate="G$1" pin="P"/>
<pinref part="U$2" gate="F2" pin="1"/>
</segment>
</net>
<net name="N$16" class="1">
<segment>
<wire x1="60.96" y1="127" x2="45.72" y2="127" width="0.1524" layer="91"/>
<pinref part="J" gate="G$1" pin="P"/>
<pinref part="U$2" gate="J2" pin="1"/>
</segment>
</net>
<net name="N$17" class="1">
<segment>
<wire x1="60.96" y1="116.84" x2="45.72" y2="116.84" width="0.1524" layer="91"/>
<pinref part="L" gate="G$1" pin="P"/>
<pinref part="U$2" gate="L2" pin="1"/>
</segment>
</net>
<net name="N$18" class="1">
<segment>
<wire x1="60.96" y1="106.68" x2="45.72" y2="106.68" width="0.1524" layer="91"/>
<pinref part="N" gate="G$1" pin="P"/>
<pinref part="U$2" gate="N2" pin="1"/>
</segment>
</net>
<net name="N$19" class="1">
<segment>
<wire x1="60.96" y1="96.52" x2="45.72" y2="96.52" width="0.1524" layer="91"/>
<pinref part="R" gate="G$1" pin="P"/>
<pinref part="U$2" gate="R2" pin="1"/>
</segment>
</net>
<net name="N$20" class="1">
<segment>
<wire x1="45.72" y1="81.28" x2="60.96" y2="81.28" width="0.1524" layer="91"/>
<pinref part="U" gate="G$1" pin="P"/>
<pinref part="U$2" gate="U2" pin="1"/>
</segment>
</net>
<net name="GND" class="1">
<segment>
<wire x1="68.58" y1="165.1" x2="68.58" y2="157.48" width="0.1524" layer="91"/>
<wire x1="68.58" y1="157.48" x2="68.58" y2="152.4" width="0.1524" layer="91"/>
<wire x1="45.72" y1="152.4" x2="68.58" y2="152.4" width="0.1524" layer="91"/>
<wire x1="68.58" y1="152.4" x2="68.58" y2="147.32" width="0.1524" layer="91"/>
<wire x1="68.58" y1="147.32" x2="68.58" y2="142.24" width="0.1524" layer="91"/>
<wire x1="68.58" y1="142.24" x2="68.58" y2="137.16" width="0.1524" layer="91"/>
<wire x1="68.58" y1="76.2" x2="45.72" y2="76.2" width="0.1524" layer="91"/>
<wire x1="68.58" y1="137.16" x2="68.58" y2="132.08" width="0.1524" layer="91"/>
<wire x1="68.58" y1="132.08" x2="68.58" y2="127" width="0.1524" layer="91"/>
<wire x1="68.58" y1="127" x2="68.58" y2="121.92" width="0.1524" layer="91"/>
<wire x1="68.58" y1="121.92" x2="68.58" y2="116.84" width="0.1524" layer="91"/>
<wire x1="68.58" y1="116.84" x2="68.58" y2="111.76" width="0.1524" layer="91"/>
<wire x1="68.58" y1="111.76" x2="68.58" y2="106.68" width="0.1524" layer="91"/>
<wire x1="68.58" y1="106.68" x2="68.58" y2="101.6" width="0.1524" layer="91"/>
<wire x1="68.58" y1="101.6" x2="68.58" y2="96.52" width="0.1524" layer="91"/>
<wire x1="68.58" y1="96.52" x2="68.58" y2="91.44" width="0.1524" layer="91"/>
<wire x1="68.58" y1="91.44" x2="68.58" y2="86.36" width="0.1524" layer="91"/>
<wire x1="68.58" y1="86.36" x2="68.58" y2="81.28" width="0.1524" layer="91"/>
<wire x1="68.58" y1="81.28" x2="68.58" y2="76.2" width="0.1524" layer="91"/>
<wire x1="68.58" y1="76.2" x2="68.58" y2="73.66" width="0.1524" layer="91"/>
<junction x="68.58" y="157.48"/>
<junction x="68.58" y="152.4"/>
<junction x="68.58" y="147.32"/>
<junction x="68.58" y="142.24"/>
<junction x="68.58" y="137.16"/>
<junction x="68.58" y="76.2"/>
<junction x="68.58" y="132.08"/>
<junction x="68.58" y="127"/>
<junction x="68.58" y="121.92"/>
<junction x="68.58" y="116.84"/>
<junction x="68.58" y="111.76"/>
<junction x="68.58" y="106.68"/>
<junction x="68.58" y="101.6"/>
<junction x="68.58" y="96.52"/>
<junction x="68.58" y="91.44"/>
<junction x="68.58" y="86.36"/>
<junction x="68.58" y="81.28"/>
<pinref part="GNDA" gate="G$1" pin="P"/>
<pinref part="GNDB" gate="G$1" pin="P"/>
<pinref part="GNDC" gate="G$1" pin="P"/>
<pinref part="U$2" gate="C2" pin="1"/>
<pinref part="GNDD" gate="G$1" pin="P"/>
<pinref part="GNDE" gate="G$1" pin="P"/>
<pinref part="GNDF" gate="G$1" pin="P"/>
<pinref part="U$2" gate="V2" pin="1"/>
<pinref part="GNDV" gate="G$1" pin="P"/>
<pinref part="V1" gate="GND" pin="GND"/>
<pinref part="GNDH" gate="G$1" pin="P"/>
<pinref part="GNDJ" gate="G$1" pin="P"/>
<pinref part="GNDK" gate="G$1" pin="P"/>
<pinref part="GNDL" gate="G$1" pin="P"/>
<pinref part="GNDM" gate="G$1" pin="P"/>
<pinref part="GNDN" gate="G$1" pin="P"/>
<pinref part="GNDP" gate="G$1" pin="P"/>
<pinref part="GNDR" gate="G$1" pin="P"/>
<pinref part="GNDS" gate="G$1" pin="P"/>
<pinref part="GNDT" gate="G$1" pin="P"/>
<pinref part="GNDU" gate="G$1" pin="P"/>
</segment>
</net>
</nets>
</sheet>
</sheets>
<errors>
<approved hash="113,1,124.356,92.606,FRAME1,,,,,"/>
</errors>
</schematic>
</drawing>
</eagle>
